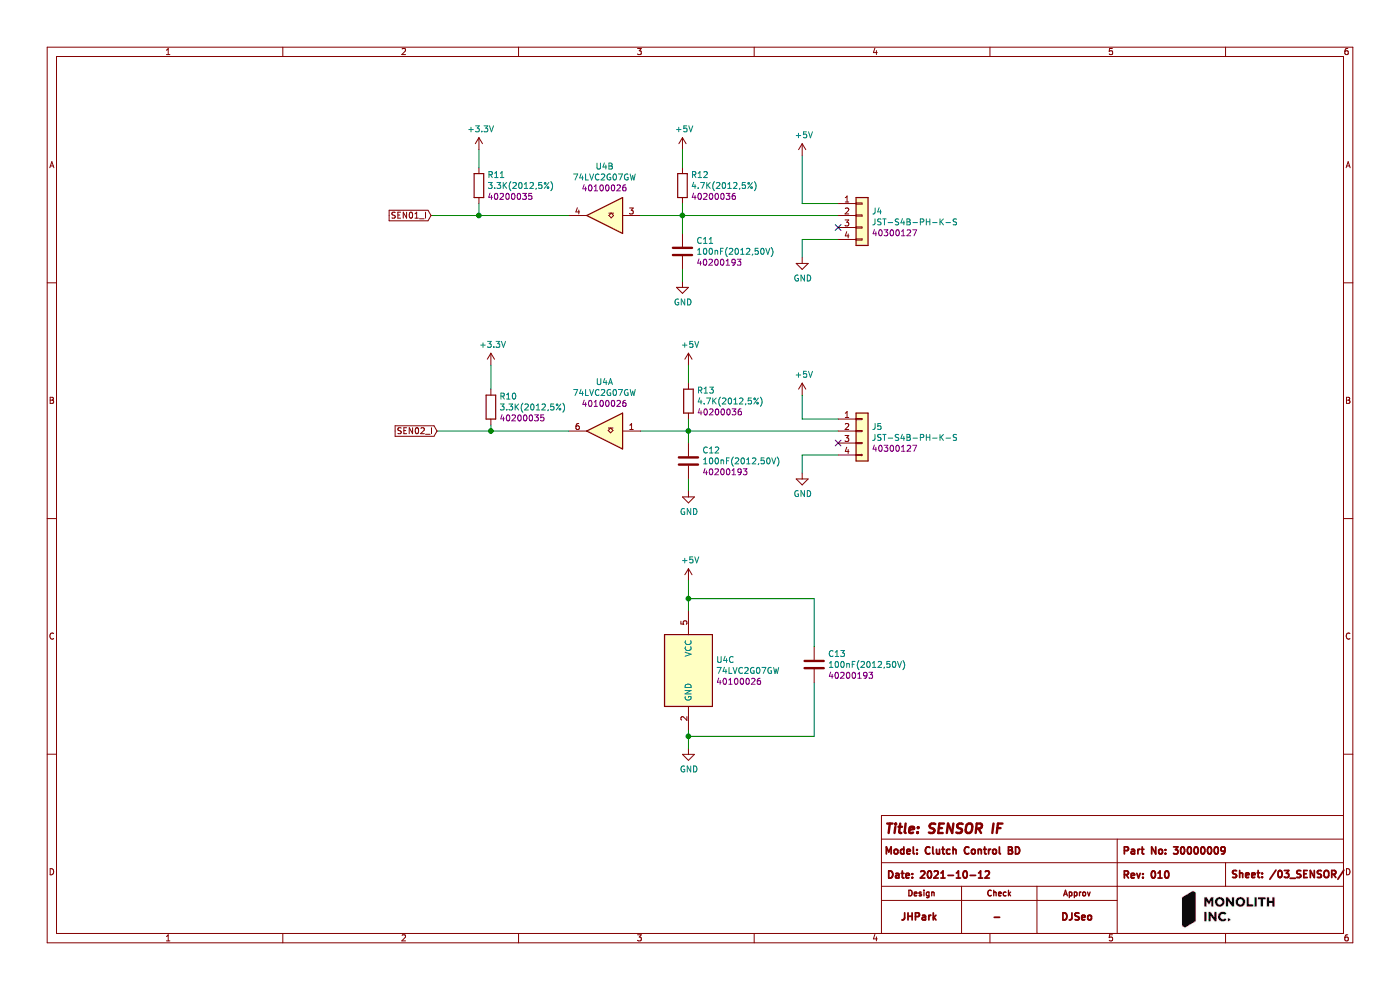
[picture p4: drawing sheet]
EESchema Schematic File Version 4
EELAYER 30 0
EELAYER END
$Descr A4 11693 8268
encoding utf-8
Sheet 4 5
Title "SENSOR IF"
Date "2021-10-12"
Rev "010"
Comp "Clutch Control BD"
Comment1 "30000009"
Comment2 "JHPark"
Comment3 "-"
Comment4 "DJSeo"
$EndDescr
$Comp
L power:+5V #PWR034
U 1 1
P 6700 3300
F 0 "#PWR034" H 6700 3150 50  0001 C CNN
F 1 "+5V" H 6715 3473 50  0000 C CNN
F 2 "" H 6700 3300 50  0001 C CNN
F 3 "" H 6700 3300 50  0001 C CNN
	1    6700 3300
	1    0    0    -1  
$EndComp
Wire Wire Line
	6700 3300 6700 3500
Wire Wire Line
	6700 3500 7000 3500
$Comp
L power:GND #PWR035
U 1 1
P 6700 3950
F 0 "#PWR035" H 6700 3700 50  0001 C CNN
F 1 "GND" H 6705 3777 50  0000 C CNN
F 2 "" H 6700 3950 50  0001 C CNN
F 3 "" H 6700 3950 50  0001 C CNN
	1    6700 3950
	1    0    0    -1  
$EndComp
$Comp
L power:+5V #PWR032
U 1 1
P 6700 1300
F 0 "#PWR032" H 6700 1150 50  0001 C CNN
F 1 "+5V" H 6715 1473 50  0000 C CNN
F 2 "" H 6700 1300 50  0001 C CNN
F 3 "" H 6700 1300 50  0001 C CNN
	1    6700 1300
	1    0    0    -1  
$EndComp
Wire Wire Line
	6700 1300 6700 1700
Wire Wire Line
	6700 1700 7000 1700
$Comp
L power:GND #PWR033
U 1 1
P 6700 2150
F 0 "#PWR033" H 6700 1900 50  0001 C CNN
F 1 "GND" H 6705 1977 50  0000 C CNN
F 2 "" H 6700 2150 50  0001 C CNN
F 3 "" H 6700 2150 50  0001 C CNN
	1    6700 2150
	1    0    0    -1  
$EndComp
$Comp
L 9007_Logic:74LVC2G07GW U4
U 1 1
P 5050 3600
F 0 "U4" H 5050 3193 50  0000 C CNN
F 1 "74LVC2G07GW" H 5050 3284 50  0000 C CNN
F 2 "Package_TO_SOT_SMD:SOT-363_SC-70-6" H 5050 3400 50  0001 C CNN
F 3 "https://assets.nexperia.com/documents/data-sheet/74LVC2G07_Q100.pdf" H 5050 3600 50  0001 C CNN
F 4 "40100026" H 5050 3375 50  0000 C CNN "PartNo"
	1    5050 3600
	-1   0    0    1   
$EndComp
$Comp
L 9007_Logic:74LVC2G07GW U4
U 2 1
P 5050 1800
F 0 "U4" H 5050 1393 50  0000 C CNN
F 1 "74LVC2G07GW" H 5050 1484 50  0000 C CNN
F 2 "Package_TO_SOT_SMD:SOT-363_SC-70-6" H 5050 1600 50  0001 C CNN
F 3 "https://assets.nexperia.com/documents/data-sheet/74LVC2G07_Q100.pdf" H 5050 1800 50  0001 C CNN
F 4 "40100026" H 5050 1575 50  0000 C CNN "PartNo"
	2    5050 1800
	-1   0    0    1   
$EndComp
$Comp
L 9007_Logic:74LVC2G07GW U4
U 3 1
P 5750 5600
F 0 "U4" H 5980 5691 50  0000 L CNN
F 1 "74LVC2G07GW" H 5980 5600 50  0000 L CNN
F 2 "Package_TO_SOT_SMD:SOT-363_SC-70-6" H 5750 5400 50  0001 C CNN
F 3 "https://assets.nexperia.com/documents/data-sheet/74LVC2G07_Q100.pdf" H 5750 5600 50  0001 C CNN
F 4 "40100026" H 5980 5509 50  0000 L CNN "PartNo"
	3    5750 5600
	1    0    0    -1  
$EndComp
$Comp
L power:+5V #PWR030
U 1 1
P 5750 4850
F 0 "#PWR030" H 5750 4700 50  0001 C CNN
F 1 "+5V" H 5765 5023 50  0000 C CNN
F 2 "" H 5750 4850 50  0001 C CNN
F 3 "" H 5750 4850 50  0001 C CNN
	1    5750 4850
	1    0    0    -1  
$EndComp
$Comp
L power:GND #PWR031
U 1 1
P 5750 6250
F 0 "#PWR031" H 5750 6000 50  0001 C CNN
F 1 "GND" H 5755 6077 50  0000 C CNN
F 2 "" H 5750 6250 50  0001 C CNN
F 3 "" H 5750 6250 50  0001 C CNN
	1    5750 6250
	1    0    0    -1  
$EndComp
Wire Wire Line
	5750 6250 5750 6150
Wire Wire Line
	5750 5100 5750 5000
$Comp
L 9003_Capacitors:100nF(2012,50V) C13
U 1 1
P 6800 5550
F 0 "C13" H 6915 5641 50  0000 L CNN
F 1 "100nF(2012,50V)" H 6915 5550 50  0000 L CNN
F 2 "Capacitor_SMD:C_0805_2012Metric" H 6838 5400 50  0001 C CNN
F 3 "~" H 6800 5550 50  0001 C CNN
F 4 "40200193" H 6915 5459 50  0000 L CNN "PartNo"
	1    6800 5550
	1    0    0    -1  
$EndComp
Wire Wire Line
	6800 5400 6800 5000
Wire Wire Line
	6800 5000 5750 5000
Connection ~ 5750 5000
Wire Wire Line
	5750 5000 5750 4850
Wire Wire Line
	6800 5700 6800 6150
Wire Wire Line
	6800 6150 5750 6150
Connection ~ 5750 6150
Wire Wire Line
	5750 6150 5750 6100
$Comp
L 9004_Resistors:4.7K(2012,5%) R13
U 1 1
P 5750 3350
F 0 "R13" H 5820 3441 50  0000 L CNN
F 1 "4.7K(2012,5%)" H 5820 3350 50  0000 L CNN
F 2 "Resistor_SMD:R_0805_2012Metric" V 5680 3350 50  0001 C CNN
F 3 "~" H 5750 3350 50  0001 C CNN
F 4 "40200036" H 5820 3259 50  0000 L CNN "PartNo"
	1    5750 3350
	1    0    0    -1  
$EndComp
$Comp
L 9004_Resistors:4.7K(2012,5%) R12
U 1 1
P 5700 1550
F 0 "R12" H 5770 1641 50  0000 L CNN
F 1 "4.7K(2012,5%)" H 5770 1550 50  0000 L CNN
F 2 "Resistor_SMD:R_0805_2012Metric" V 5630 1550 50  0001 C CNN
F 3 "~" H 5700 1550 50  0001 C CNN
F 4 "40200036" H 5770 1459 50  0000 L CNN "PartNo"
	1    5700 1550
	1    0    0    -1  
$EndComp
$Comp
L 9003_Capacitors:100nF(2012,50V) C12
U 1 1
P 5750 3850
F 0 "C12" H 5865 3941 50  0000 L CNN
F 1 "100nF(2012,50V)" H 5865 3850 50  0000 L CNN
F 2 "Capacitor_SMD:C_0805_2012Metric" H 5788 3700 50  0001 C CNN
F 3 "~" H 5750 3850 50  0001 C CNN
F 4 "40200193" H 5865 3759 50  0000 L CNN "PartNo"
	1    5750 3850
	1    0    0    -1  
$EndComp
$Comp
L 9003_Capacitors:100nF(2012,50V) C11
U 1 1
P 5700 2100
F 0 "C11" H 5815 2191 50  0000 L CNN
F 1 "100nF(2012,50V)" H 5815 2100 50  0000 L CNN
F 2 "Capacitor_SMD:C_0805_2012Metric" H 5738 1950 50  0001 C CNN
F 3 "~" H 5700 2100 50  0001 C CNN
F 4 "40200193" H 5815 2009 50  0000 L CNN "PartNo"
	1    5700 2100
	1    0    0    -1  
$EndComp
$Comp
L power:GND #PWR029
U 1 1
P 5750 4100
F 0 "#PWR029" H 5750 3850 50  0001 C CNN
F 1 "GND" H 5755 3927 50  0000 C CNN
F 2 "" H 5750 4100 50  0001 C CNN
F 3 "" H 5750 4100 50  0001 C CNN
	1    5750 4100
	1    0    0    -1  
$EndComp
$Comp
L power:+5V #PWR028
U 1 1
P 5750 3050
F 0 "#PWR028" H 5750 2900 50  0001 C CNN
F 1 "+5V" H 5765 3223 50  0000 C CNN
F 2 "" H 5750 3050 50  0001 C CNN
F 3 "" H 5750 3050 50  0001 C CNN
	1    5750 3050
	1    0    0    -1  
$EndComp
$Comp
L power:GND #PWR027
U 1 1
P 5700 2350
F 0 "#PWR027" H 5700 2100 50  0001 C CNN
F 1 "GND" H 5705 2177 50  0000 C CNN
F 2 "" H 5700 2350 50  0001 C CNN
F 3 "" H 5700 2350 50  0001 C CNN
	1    5700 2350
	1    0    0    -1  
$EndComp
$Comp
L power:+5V #PWR026
U 1 1
P 5700 1250
F 0 "#PWR026" H 5700 1100 50  0001 C CNN
F 1 "+5V" H 5715 1423 50  0000 C CNN
F 2 "" H 5700 1250 50  0001 C CNN
F 3 "" H 5700 1250 50  0001 C CNN
	1    5700 1250
	1    0    0    -1  
$EndComp
Wire Wire Line
	5350 1800 5700 1800
Wire Wire Line
	5700 1800 5700 1700
Wire Wire Line
	5700 1950 5700 1800
Connection ~ 5700 1800
Wire Wire Line
	5700 1250 5700 1400
Wire Wire Line
	5700 2250 5700 2350
Wire Wire Line
	5700 1800 7000 1800
Wire Wire Line
	5750 3050 5750 3200
Wire Wire Line
	5350 3600 5750 3600
Wire Wire Line
	5750 3600 5750 3500
Wire Wire Line
	5750 3700 5750 3600
Connection ~ 5750 3600
Wire Wire Line
	5750 4100 5750 4000
Wire Wire Line
	5750 3600 7000 3600
$Comp
L 9004_Resistors:3.3K(2012,5%) R10
U 1 1
P 4100 3400
F 0 "R10" H 4170 3491 50  0000 L CNN
F 1 "3.3K(2012,5%)" H 4170 3400 50  0000 L CNN
F 2 "Resistor_SMD:R_0805_2012Metric" V 4030 3400 50  0001 C CNN
F 3 "~" H 4100 3400 50  0001 C CNN
F 4 "40200035" H 4170 3309 50  0000 L CNN "PartNo"
	1    4100 3400
	1    0    0    -1  
$EndComp
Wire Wire Line
	4000 1700 4000 1800
Wire Wire Line
	4000 1800 4750 1800
$Comp
L 9004_Resistors:3.3K(2012,5%) R11
U 1 1
P 4000 1550
F 0 "R11" H 4070 1641 50  0000 L CNN
F 1 "3.3K(2012,5%)" H 4070 1550 50  0000 L CNN
F 2 "Resistor_SMD:R_0805_2012Metric" V 3930 1550 50  0001 C CNN
F 3 "~" H 4000 1550 50  0001 C CNN
F 4 "40200035" H 4070 1459 50  0000 L CNN "PartNo"
	1    4000 1550
	1    0    0    -1  
$EndComp
Wire Wire Line
	4100 3550 4100 3600
Wire Wire Line
	4100 3600 4750 3600
$Comp
L power:+3.3V #PWR025
U 1 1
P 4100 3050
F 0 "#PWR025" H 4100 2900 50  0001 C CNN
F 1 "+3.3V" H 4115 3223 50  0000 C CNN
F 2 "" H 4100 3050 50  0001 C CNN
F 3 "" H 4100 3050 50  0001 C CNN
	1    4100 3050
	1    0    0    -1  
$EndComp
Wire Wire Line
	4100 3050 4100 3250
$Comp
L power:+3.3V #PWR024
U 1 1
P 4000 1250
F 0 "#PWR024" H 4000 1100 50  0001 C CNN
F 1 "+3.3V" H 4015 1423 50  0000 C CNN
F 2 "" H 4000 1250 50  0001 C CNN
F 3 "" H 4000 1250 50  0001 C CNN
	1    4000 1250
	1    0    0    -1  
$EndComp
Wire Wire Line
	4000 1250 4000 1400
Text GLabel 3600 1800 0    50   Input ~ 0
SEN01_I
Text GLabel 3650 3600 0    50   Input ~ 0
SEN02_I
Wire Wire Line
	3600 1800 4000 1800
Connection ~ 4000 1800
Wire Wire Line
	3650 3600 4100 3600
Connection ~ 4100 3600
$Comp
L 9018_Connectors:JST-S4B-PH-K-S J4
U 1 1
P 7200 1800
F 0 "J4" H 7280 1837 50  0000 L CNN
F 1 "JST-S4B-PH-K-S" H 7280 1746 50  0000 L CNN
F 2 "Footprints:JST_PH_S4B-PH-K_1x04_P2.00mm_Horizontal" H 7200 1800 50  0001 C CNN
F 3 "~" H 7200 1800 50  0001 C CNN
F 4 "40300127" H 7280 1655 50  0000 L CNN "PartNo"
	1    7200 1800
	1    0    0    -1  
$EndComp
$Comp
L 9018_Connectors:JST-S4B-PH-K-S J5
U 1 1
P 7200 3600
F 0 "J5" H 7280 3637 50  0000 L CNN
F 1 "JST-S4B-PH-K-S" H 7280 3546 50  0000 L CNN
F 2 "Footprints:JST_PH_S4B-PH-K_1x04_P2.00mm_Horizontal" H 7200 3600 50  0001 C CNN
F 3 "~" H 7200 3600 50  0001 C CNN
F 4 "40300127" H 7280 3455 50  0000 L CNN "PartNo"
	1    7200 3600
	1    0    0    -1  
$EndComp
Wire Wire Line
	6700 2150 6700 2000
Wire Wire Line
	6700 2000 7000 2000
Wire Wire Line
	6700 3950 6700 3800
Wire Wire Line
	6700 3800 7000 3800
NoConn ~ 7000 3700
NoConn ~ 7000 1900
$EndSCHEMATC
